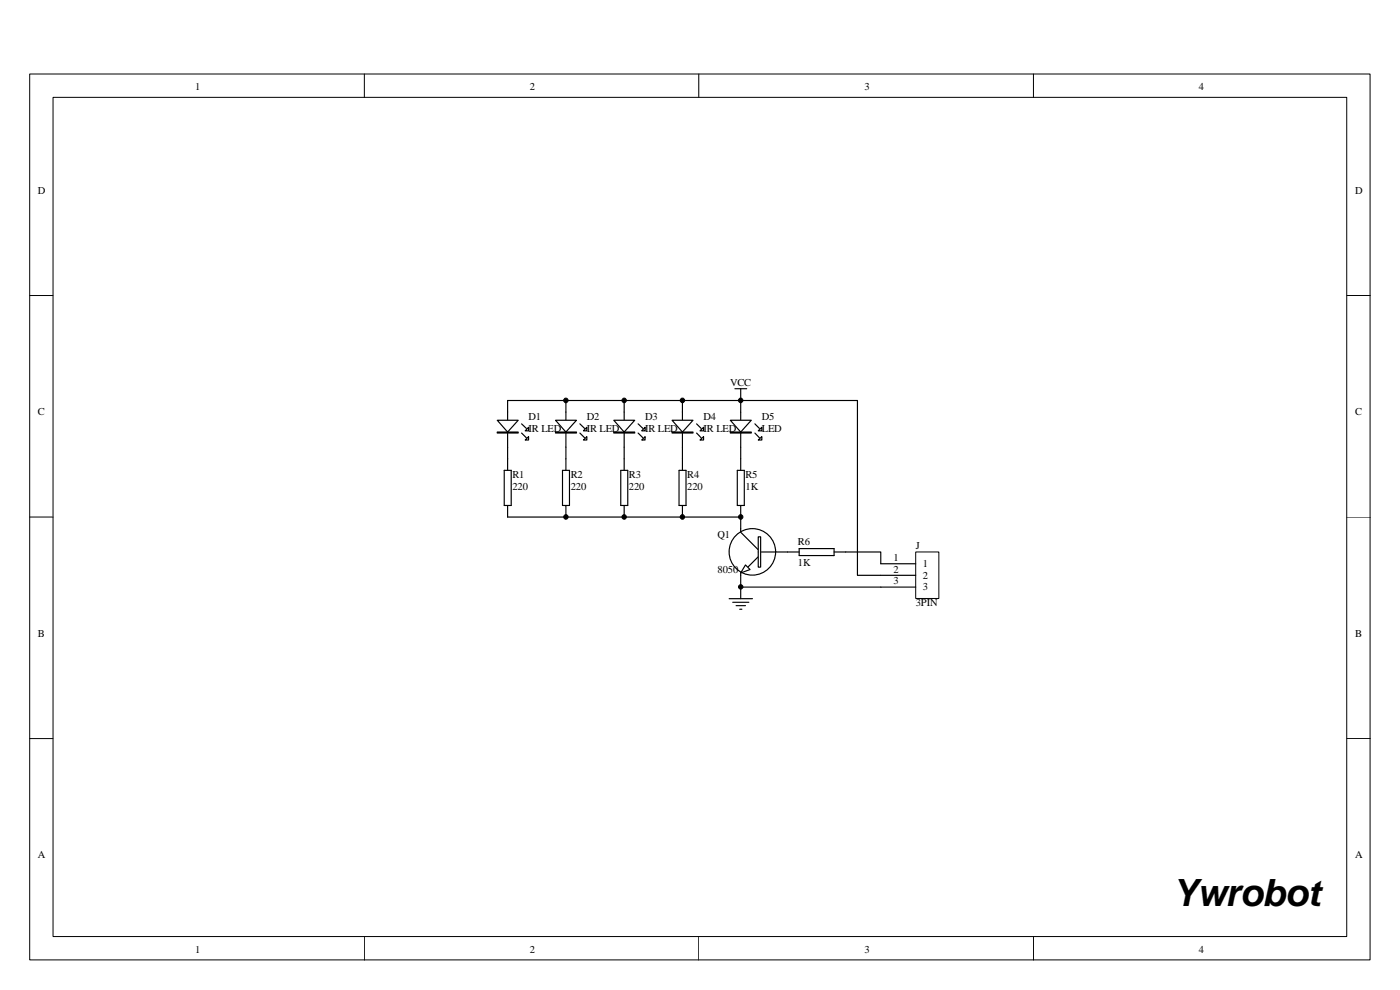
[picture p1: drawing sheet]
<svg xmlns="http://www.w3.org/2000/svg" width="297mm" height="210mm" viewBox="0 0 297 210" stroke-linecap="round" stroke-linejoin="round" font-family="sans-serif">
<g fill="none" stroke="#000" stroke-width=".21">
<path d="M6.3 15.7h284.4v187.9h-284.4zM77.3 15.7v5M148.2 15.7v5M219.2 15.7v5M11.3 20.7h274.4v178h-274.4zM6.3 62.7h5M285.7 62.7h5M6.3 109.7h5M285.7 109.7h5M6.3 156.7h5M285.7 156.7h5M77.3 198.7v5"/>
<path d="M148.2 198.7v5M219.2 198.7v5"/>
</g>
<path d="M107 99.8h1.5v7.4h-1.5zM107.7 97.3v2.5M156.4 99.8h1.5v7.4h-1.5zM157.1 85v14.8M160.1 91.9l1 1M160.1 89.9l1 1M107.7 107.2v2.5M157.1 107.2v2.5" fill="none" stroke="#000" stroke-width=".25"/>
<g fill="#fff" stroke="#000" stroke-width=".25">
<path d="M154.9 89.1h4.5l-2.3 2.5z"/>
<path d="M160.9 93.3l.7-.7v.7z"/>
<path d="M161.6 90.6v.8h-.7z"/>
<path d="M154.9 91.6h4.5v.3h-4.5z" fill-rule="evenodd"/>
</g>
<path d="M194.3 117.1h4.9v9.8h-4.9z" fill="#fff"/>
<path d="M194.3 117.1h4.9v9.8h-4.9z" fill="none" stroke="#000" stroke-width=".21"/>
<path d="M107.7 85v12.3M110.7 91.9l1 1M110.7 89.9l1 1M186.9 119.6h7.4M154.7 127h4.9M155.4 127.8h3.5M156.2 128.5h1.9M156.9 129.2h.5M157.1 124.5v2.5M186.9 122h7.4M186.9 124.5h7.4" fill="none" stroke="#000" stroke-width=".25"/>
<g fill="#fff" stroke="#000" stroke-width=".25">
<path d="M105.5 89.1h4.4l-2.2 2.5z"/>
<path d="M112.1 92.6v.7h-.7z"/>
<path d="M112.1 90.6v.8h-.7z"/>
<path d="M105.5 91.6h4.4v.3h-4.4z" fill-rule="evenodd"/>
</g>
<path d="M119.3 99.8h1.5v7.4h-1.5zM120 85v14.8M123 91.9l1 1M123 89.9l1 1M120 107.2v2.5" fill="none" stroke="#000" stroke-width=".25"/>
<g fill="#fff" stroke="#000" stroke-width=".25">
<path d="M117.8 89.1h4.5l-2.3 2.5z"/>
<path d="M124.5 92.6v.7h-.7z"/>
<path d="M124.5 90.6v.8h-.7z"/>
<path d="M117.8 91.6h4.5v.3h-4.5z" fill-rule="evenodd"/>
</g>
<path d="M131.7 99.8h1.5v7.4h-1.5zM132.4 85v14.8M135.4 91.9l1 1M135.4 89.9l1 1M132.4 107.2v2.5" fill="none" stroke="#000" stroke-width=".25"/>
<g fill="#fff" stroke="#000" stroke-width=".25">
<path d="M130.2 89.1h4.5l-2.3 2.5z"/>
<path d="M136.9 92.6v.7h-.8z"/>
<path d="M136.9 90.6v.8h-.8z"/>
<path d="M130.2 91.6h4.5v.3h-4.5z" fill-rule="evenodd"/>
</g>
<path d="M144.1 99.8h1.4v7.4h-1.4zM144.8 85v14.8M147.8 91.9l1 1M147.8 89.9l1 1M144.8 107.2v2.5" fill="none" stroke="#000" stroke-width=".25"/>
<g fill="#fff" stroke="#000" stroke-width=".25">
<path d="M142.6 89.1h4.4l-2.2 2.5z"/>
<path d="M148.5 93.3l.8-.7v.7z"/>
<path d="M149.3 90.6v.8h-.8z"/>
<path d="M142.6 91.6h4.4v.3h-4.4z" fill-rule="evenodd"/>
</g>
<path d="M157.1 109.7v3.2l3.8 3.7M160.9 117.1h6.1M160.9 118.1l-2.2 2.2M157.1 121.5v3" fill="none" stroke="#000" stroke-width=".25"/>
<g fill="#fff" stroke="#000" stroke-width=".25">
<path d="M158.1 119.8l1 1-2 .7z"/>
<path d="M160.9 113.9h.5v6.4h-.5z" fill-rule="evenodd"/>
</g>
<g fill="none" stroke="#000" stroke-width=".25">
<path d="M107.7 85h74.2v37h5M155.9 82.5h2.5M157.1 82.5v2.5M107.7 109.7h49.4M167 117.1h2.5M169.5 116.4h7.4v1.4h-7.4zM176.9 117.1h10v2.5M157.1 124.5h29.8"/>
<circle cx="159.6" cy="117.1" r="4.9"/>
</g>
<g fill="#000" stroke="#000" stroke-width=".21">
<circle cx="120" cy="84.9" r=".48"/>
<circle cx="132.4" cy="84.9" r=".48"/>
<circle cx="144.8" cy="84.9" r=".48"/>
<circle cx="157.1" cy="84.9" r=".48"/>
<circle cx="120" cy="109.7" r=".48"/>
<circle cx="132.4" cy="109.7" r=".48"/>
<circle cx="144.8" cy="109.7" r=".48"/>
<circle cx="157.1" cy="109.7" r=".48"/>
<circle cx="157.1" cy="124.5" r=".47"/>
</g>
<text font-size="8" x="248.7" y="192.1">Ywrobot</text>
<g font-size="2.2">
<text x="41.4" y="19.1">1</text>
<text x="112.4" y="19.1">2</text>
<text x="183.4" y="19.1">3</text>
<text x="254.3" y="19.1">4</text>
<text x="8" y="41.1">D</text>
<text x="287.5" y="41.1">D</text>
<text x="154.9" y="81.9">VCC</text>
<text x="8" y="88.1">C</text>
<text x="112.1" y="89.1">D1</text>
<text x="124.5" y="89.1">D2</text>
<text x="136.9" y="89.1">D3</text>
<text x="149.3" y="89.1">D4</text>
<text x="161.6" y="89.1">D5</text>
<text x="287.5" y="88.1">C</text>
<text x="112.1" y="91.6">IR LED</text>
<text x="124.5" y="91.6">IR LED</text>
<text x="136.9" y="91.6">IR LED</text>
<text x="149.3" y="91.6">IR LED</text>
<text x="161.6" y="91.6">LED</text>
<text x="108.7" y="101.5">R1</text>
<text x="121.1" y="101.5">R2</text>
<text x="133.4" y="101.5">R3</text>
<text x="145.8" y="101.5">R4</text>
<text x="158.1" y="101.5">R5</text>
<text x="108.7" y="103.9">220</text>
<text x="121.1" y="103.9">220</text>
<text x="133.4" y="103.9">220</text>
<text x="145.8" y="103.9">220</text>
<text x="158.1" y="103.9">1K</text>
<text x="152.2" y="114">Q1</text>
<text x="169.3" y="115.6">R6</text>
<text x="189.6" y="119">1</text>
<text x="194.3" y="116.5">J</text>
<text x="152.2" y="121.5">8050</text>
<text x="169.3" y="120">1K</text>
<text x="189.6" y="121.5">2</text>
<text x="189.6" y="123.9">3</text>
<text x="195.7" y="120.3">1</text>
<text x="195.7" y="122.7">2</text>
<text x="195.7" y="125.2">3</text>
<text x="194.3" y="128.6">3PIN</text>
<text x="8" y="135.1">B</text>
<text x="287.5" y="135.1">B</text>
<text x="8" y="182.1">A</text>
<text x="287.5" y="182.1">A</text>
<text x="41.4" y="202.1">1</text>
<text x="112.4" y="202.1">2</text>
<text x="183.4" y="202.1">3</text>
<text x="254.3" y="202.1">4</text>
</g>
</svg>
